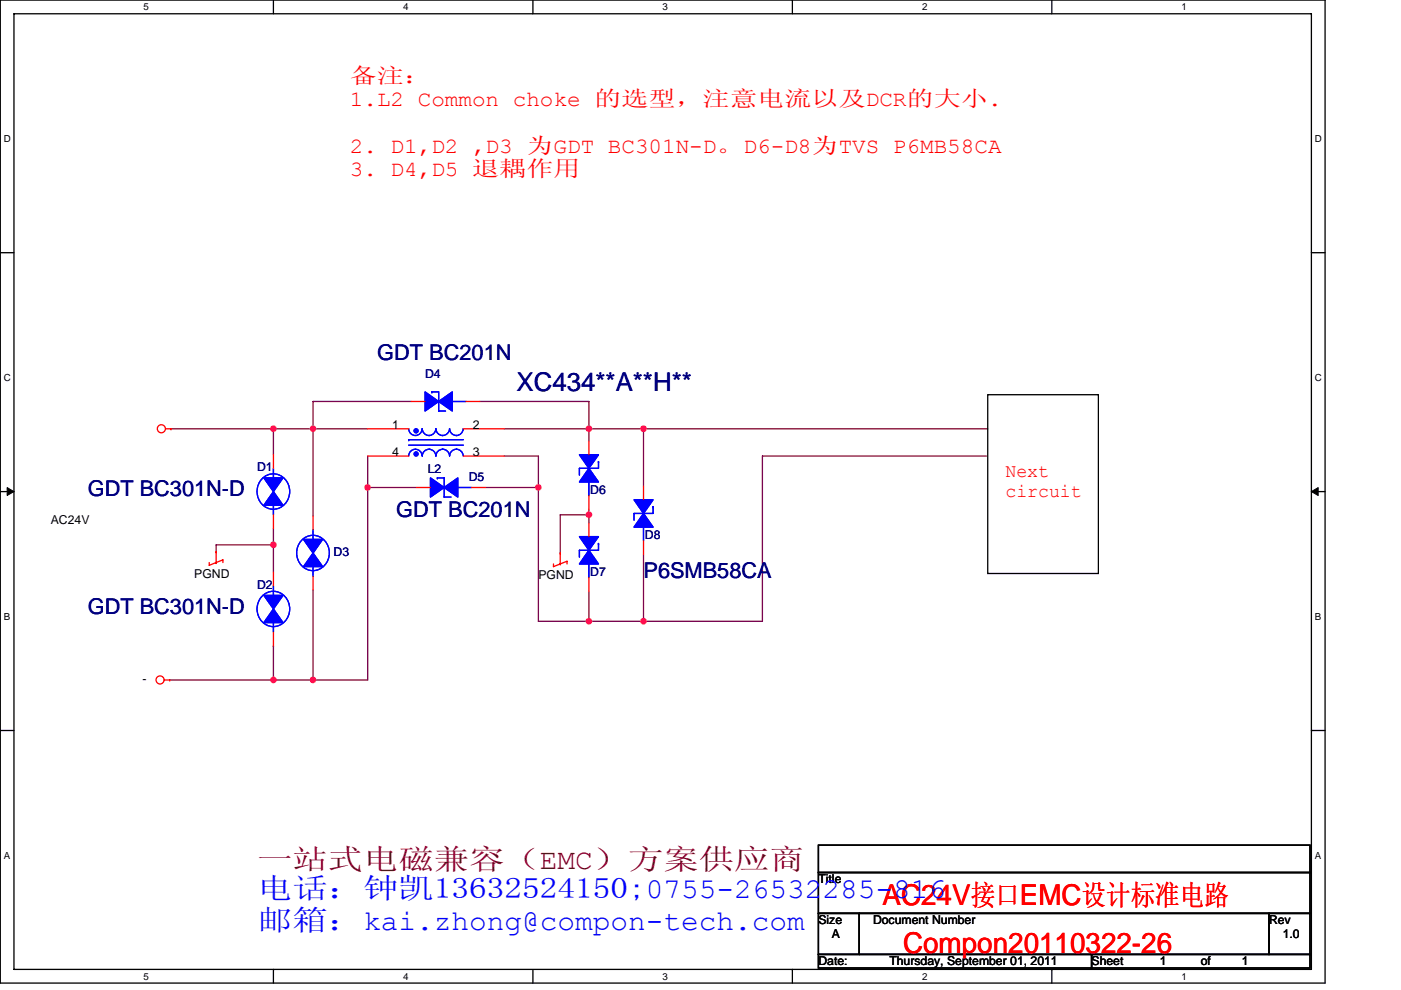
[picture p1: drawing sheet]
<svg xmlns="http://www.w3.org/2000/svg" width="297mm" height="210mm" viewBox="0 0 297 210" stroke-linecap="round" stroke-linejoin="round" font-family="sans-serif">
<path d="M.1 0h280.8v208.5h-280.8zM3 2.9h275v202.7h-275z" fill="none" stroke="#000" stroke-width=".28"/>
<g fill="#fff">
<path d="M30.5 .3h1.1v2.3h-1.1z"/>
<path d="M30.5 205.9h1.1v2.3h-1.1z"/>
</g>
<path d="M58 0v2.9M58 205.6v2.9" fill="none" stroke="#000" stroke-width=".28"/>
<g fill="#fff">
<path d="M85.5 .3h1.1v2.3h-1.1z"/>
<path d="M85.5 205.9h1.1v2.3h-1.1z"/>
</g>
<path d="M113 0v2.9M113 205.6v2.9" fill="none" stroke="#000" stroke-width=".28"/>
<g fill="#fff">
<path d="M140.5 .3h1.1v2.3h-1.1z"/>
<path d="M140.5 205.9h1.1v2.3h-1.1z"/>
</g>
<path d="M168 0v2.9M168 205.6v2.9" fill="none" stroke="#000" stroke-width=".28"/>
<g fill="#fff">
<path d="M195.5 .3h1.2v2.3h-1.2z"/>
<path d="M195.5 205.9h1.2v2.3h-1.2z"/>
</g>
<path d="M223 0v2.9M223 205.6v2.9" fill="none" stroke="#000" stroke-width=".28"/>
<g fill="#fff">
<path d="M250.5 .3h1.2v2.3h-1.2z"/>
<path d="M250.5 205.9h1.2v2.3h-1.2z"/>
<path d="M.8 28.3h1.5v2.3h-1.5z"/>
<path d="M278.8 28.3h1.5v2.3h-1.5z"/>
<path d="M.8 78.9h1.5v2.3h-1.5z"/>
<path d="M278.8 78.9h1.5v2.3h-1.5z"/>
</g>
<path d="M.1 53.6h2.9M278 53.6h2.9" fill="none" stroke="#000" stroke-width=".28"/>
<g fill="#fff">
<path d="M.8 129.6h1.4v2.3h-1.4z"/>
<path d="M278.8 129.6h1.4v2.3h-1.4z"/>
</g>
<path d="M.1 104.3h2.9M278 104.3h2.9" fill="none" stroke="#000" stroke-width=".28"/>
<path d="M1.5 103.4l1.5 .9-1.5 .8zM278 104.3l1.5-.9v1.7z" fill="#000" stroke="#000" stroke-width=".21"/>
<g fill="#fff">
<path d="M.8 180.3h1.4v2.3h-1.4z"/>
<path d="M278.8 180.3h1.4v2.3h-1.4z"/>
</g>
<path d="M209.4 83.7h23.5v37.9h-23.5zM.1 154.9h2.9M278 154.9h2.9M173.5 179.3h104.2v5.8h-104.2zM173.5 185.1h104.2v8.6h-104.2zM173.5 193.7h8.7v8.7h-8.7zM182.2 193.7h86.9v8.7h-86.9zM269.1 193.7h8.6v8.7h-8.6zM173.5 202.4h57.9v2.9h-57.9zM231.4 202.4h46.3v2.9h-46.3z" fill="none" stroke="#000" stroke-width=".28"/>
<g fill="none" stroke="#800040" stroke-width=".28">
<path d="M36.3 91h21.7M58 91h.1M58 91h8.4M58 91v5.5M66.4 91h11.6M66.4 91h.1M66.4 91v18.5M78 96.7v6.7h10.4M87.2 85.2h-20.8v5.8M101.7 85.2h23.2v5.8M106.9 96.7h7.2v6.7M106.9 91h18"/>
<path d="M124.9 91v2.6M124.9 91h.1M124.9 91h84.5M136.4 91v12.1M136.4 91h.1M209.1 96.7h-47.5v35.1h-36.7M58 115.6h.1M58 115.6v5.7M58 112.1v3.5M58 115.6h-12.2v1.4M78 103.4h.1M78 103.4v40.8h-11.6"/>
<path d="M102.9 103.4h11.2M114.1 103.4h.1M114.1 103.4v28.4h10.8v-6.4M124.9 109.2h-6.1v8.1M124.9 109.2v1.7M124.9 109.2h.1M124.9 108v1.2M136.4 117.6v14.2M58 137h.1M58 137v7.2M66.4 125.1v19.1h-8.4M124.9 131.8h.1"/>
<path d="M136.4 131.8h.1M36 144.2h22M58 144.2h.1M66.4 144.2h.1"/>
</g>
<g fill="#f0f" stroke="#f0f" stroke-width=".28">
<circle cx="124.9" cy="131.8" r=".57"/>
<circle cx="58" cy="144.2" r=".57"/>
<circle cx="124.9" cy="90.9" r=".57"/>
<circle cx="114.1" cy="103.4" r=".57"/>
<circle cx="136.4" cy="90.9" r=".57"/>
<circle cx="136.4" cy="131.8" r=".57"/>
<circle cx="77.9" cy="103.4" r=".57"/>
<circle cx="66.4" cy="144.2" r=".57"/>
<circle cx="58" cy="90.9" r=".57"/>
<circle cx="58" cy="115.5" r=".57"/>
<circle cx="124.9" cy="109.2" r=".57"/>
<circle cx="66.4" cy="90.9" r=".57"/>
</g>
<g fill="none" stroke="#f00" stroke-width=".28">
<path d="M35.1 91h1.2M36.3 91h.1M58 96.5v2.8M78 91h8.7M78 96.7h8.7M87.2 85.2h2.9M98.2 91h8.7M98.2 96.7h8.7M98.8 85.2h2.9M124.9 93.6v2.9M44.4 119.3v.6l1.4-.6M45.8 119.3h.1"/>
<path d="M45.8 119.3l1.5-.6v.6M45.8 117h.1M45.8 117v2.3M58 109.2v2.9M66.4 109.5v2.9M88.4 103.4h2.9M100 103.4h2.9M117.3 119.6v.6l2.9-1.2v.6M118.8 119.6h.1M118.8 117.3h.1M118.8 117.3v2.3M124.9 105.1v2.9"/>
<path d="M124.9 110.9v2.9M136.4 103.1v2.9M136.4 114.7v2.9M58 121.3v2.9M58 134.1v2.9M66.4 122.2v2.9M124.9 122.5v2.9M34.8 144.2h1.2M36 144.2h.1"/>
<circle cx="34.2" cy="90.9" r=".86"/>
<circle cx="33.9" cy="144.2" r=".86"/>
</g>
<g fill="none" stroke="#00f" stroke-width=".28">
<path d="M58 99.3v2.1M86.7 96.7a1.43 1.43 0 0 1 1.4-1.4 1.43 1.43 0 0 1 1.4 1.4 1.46 1.46 0 0 1 1.5-1.4 1.45 1.45 0 0 1 1.4 1.4M86.7 90.9a1.43 1.43 0 0 0 1.4 1.5 1.43 1.43 0 0 0 1.4-1.5 1.47 1.47 0 0 0 1.5 1.5 1.48 1.48 0 0 0 1.4-1.5M86.7 94.4h11.5M86.7 93.3h.1M86.7 93.3h11.5M90.1 85.2h2.9M91.6 83.1h1.4v4.1h1.5M91.6 83.1h.1M92.4 96.7a1.43 1.43 0 0 1 1.5-1.4 1.45 1.45 0 0 1 1.4 1.4M92.4 90.9a1.44 1.44 0 0 0 1.5 1.5 1.48 1.48 0 0 0 1.4-1.5M95.3 96.7a1.42 1.42 0 0 1 1.4-1.4 1.45 1.45 0 0 1 1.5 1.4"/>
<path d="M95.3 90.9a1.45 1.45 0 0 0 1.4 1.5 1.46 1.46 0 0 0 1.5-1.5M95.9 85.2h2.9M124.9 96.5v2.8M126.9 97.9v1.4h-4.1v1.5M126.9 97.9h.1M55.5 101.6a3.5 3.5 0 0 1 4.3-.6 3.5 3.5 0 0 1 1.6 4 3.4 3.4 0 0 1-3.8 3 3.4 3.4 0 0 1-3.1-3.8 3.9 3.9 0 0 1 1-2.6zM58 107.2v2M58 101.4h.1M63.9 114.6a3.5 3.5 0 0 1 4.3-.5 3.5 3.5 0 0 1 1.6 3.9 3.4 3.4 0 0 1-3.8 3 3.4 3.4 0 0 1-3.1-3.7 3.9 3.9 0 0 1 1-2.7zM66.4 114.4h.1M66.4 112.4v2M91.3 103.4h2.9"/>
<path d="M92.7 101.4h1.5v4h1.4M92.7 101.4h.1M97.1 103.4h2.9M124.9 119.6v2.9M124.9 113.8v2.9M124.9 102.2v2.9M126.9 115.3v1.4h-4.1v1.5M126.9 115.3h.1M136.4 111.8v2.9M136.4 106v2.9M138.5 107.4v1.5h-4.1v1.4M138.5 107.4h.1"/>
<path d="M55.5 126.5a3.5 3.5 0 0 1 4.3-.6 3.5 3.5 0 0 1 1.6 4 3.4 3.4 0 0 1-3.8 3 3.4 3.4 0 0 1-3.1-3.7 3.9 3.9 0 0 1 1-2.7zM58 132.1v2M58 126.3h.1M58 124.2v2.1M66.4 120.2v2"/>
</g>
<g fill="#00f" stroke="#00f" stroke-width=".28">
<path d="M55.9 126.3h4.1l-2 2.9z"/>
<path d="M58 129.2l2 2.9h-4.1z"/>
<path d="M64.3 114.4h4.1l-2 2.9z"/>
<path d="M66.4 117.3l2 2.9h-4.1z"/>
<path d="M55.9 101.4h4.1l-2 2.9z"/>
<path d="M58 104.3l2 2.9h-4.1z"/>
<path d="M124.9 116.7l2 2.9h-4.1z"/>
<path d="M122.8 113.8h4.1l-2 2.9z"/>
<path d="M124.9 99.3l2 2.9h-4.1z"/>
<path d="M122.8 96.5h4.1l-2 2.8z"/>
<path d="M94.2 103.4l2.9-2v4z"/>
<path d="M91.3 101.4l2.9 2-2.9 2z"/>
<path d="M93 85.2l2.9-2.1v4.1z"/>
<path d="M90.1 83.1l2.9 2.1-2.9 2z"/>
<path d="M136.4 108.9l2.1 2.9h-4.1z"/>
<path d="M134.4 106h4.1l-2.1 2.9z"/>
<circle cx="88.2" cy="91.4" r=".43"/>
<circle cx="88.2" cy="96.3" r=".43"/>
</g>
<text font-size="6.1" fill="#800000" x="54.5" y="184.3">一站式电磁兼容（EMC）方案供应商</text>
<g font-size="6.1" fill="#00f">
<text x="54.5" y="190.4">电话：钟凯13632524150;0755-26532285-816</text>
<text x="54.5" y="197.3">邮箱：kai.zhong@compon-tech.com</text>
</g>
<g font-size="6.1" fill="#f00">
<text x="187.1" y="192">AC24V接口EMC设计标准电路</text>
<text x="191.5" y="202.1">Compon20110322-26</text>
</g>
<text font-size="5.5" fill="#000080" x="109.5" y="82.9">XC434**A**H**</text>
<g font-size="4.6" fill="#f00">
<text x="74.2" y="17.6">备注：</text>
<text x="74.2" y="22.5">1.L2 Common choke 的选型，注意电流以及DCR的大小.</text>
<text x="74.2" y="32.4">2. D1,D2 ,D3 为GDT BC301N-D。D6-D8为TVS P6MB58CA</text>
<text x="74.2" y="37.3">3. D4,D5 退耦作用</text>
</g>
<g font-size="4.6" fill="#000080">
<text x="80" y="76.3">GDT BC201N</text>
<text x="18.6" y="105.2">GDT BC301N-D</text>
<text x="84" y="109.6">GDT BC201N</text>
<text x="136.4" y="122.6">P6SMB58CA</text>
<text x="18.6" y="130.1">GDT BC301N-D</text>
</g>
<g font-size="4" fill="#f00">
<text x="213.2" y="101.1">Next</text>
<text x="213.2" y="105.5">circuit</text>
</g>
<g font-size="2.6" fill="#000080">
<text x="90.1" y="80.2">D4</text>
<text x="54.5" y="99.9">D1</text>
<text x="90.7" y="100.2">L2</text>
<text x="99.4" y="102">D5</text>
<text x="125.2" y="104.9">D6</text>
<text x="70.7" y="117.9">D3</text>
<text x="136.7" y="114.4">D8</text>
<text x="54.5" y="124.8">D2</text>
<text x="125.2" y="122.2">D7</text>
</g>
<g font-size="2.6">
<text x="83.2" y="90.9">1</text>
<text x="100.3" y="90.9">2</text>
<text x="83.2" y="96.7">4</text>
<text x="100.3" y="96.7">3</text>
<text x="10.8" y="111.2">AC24V</text>
<text x="41.2" y="122.5">PGND</text>
<text x="114.1" y="122.8">PGND</text>
<text x="30.2" y="144.8">-</text>
<text x="173.5" y="187.4">Title</text>
<text x="173.5" y="196.1">Size</text>
<text x="185.1" y="196.1">Document Number</text>
<text x="269.1" y="196.1">Rev</text>
<text x="176.4" y="199">A</text>
<text x="272" y="199">1.0</text>
<text x="173.5" y="204.8">Date:</text>
<text x="188.6" y="204.8">Thursday, September 01, 2011</text>
<text x="231.4" y="204.8">Sheet</text>
<text x="245.9" y="204.8">1</text>
<text x="254.6" y="204.8">of</text>
<text x="263.3" y="204.8">1</text>
</g>
<g font-size="2.1">
<text x="30.5" y="2.2">5</text>
<text x="85.5" y="2.2">4</text>
<text x="140.5" y="2.2">3</text>
<text x="195.5" y="2.2">2</text>
<text x="250.5" y="2.2">1</text>
<text x=".8" y="30.1">D</text>
<text x="278.8" y="30.1">D</text>
<text x=".8" y="80.8">C</text>
<text x="278.8" y="80.8">C</text>
<text x=".8" y="131.4">B</text>
<text x="278.8" y="131.4">B</text>
<text x=".8" y="182.1">A</text>
<text x="278.8" y="182.1">A</text>
<text x="30.5" y="207.8">5</text>
<text x="85.5" y="207.8">4</text>
<text x="140.5" y="207.8">3</text>
<text x="195.5" y="207.8">2</text>
<text x="250.5" y="207.8">1</text>
</g>
</svg>
